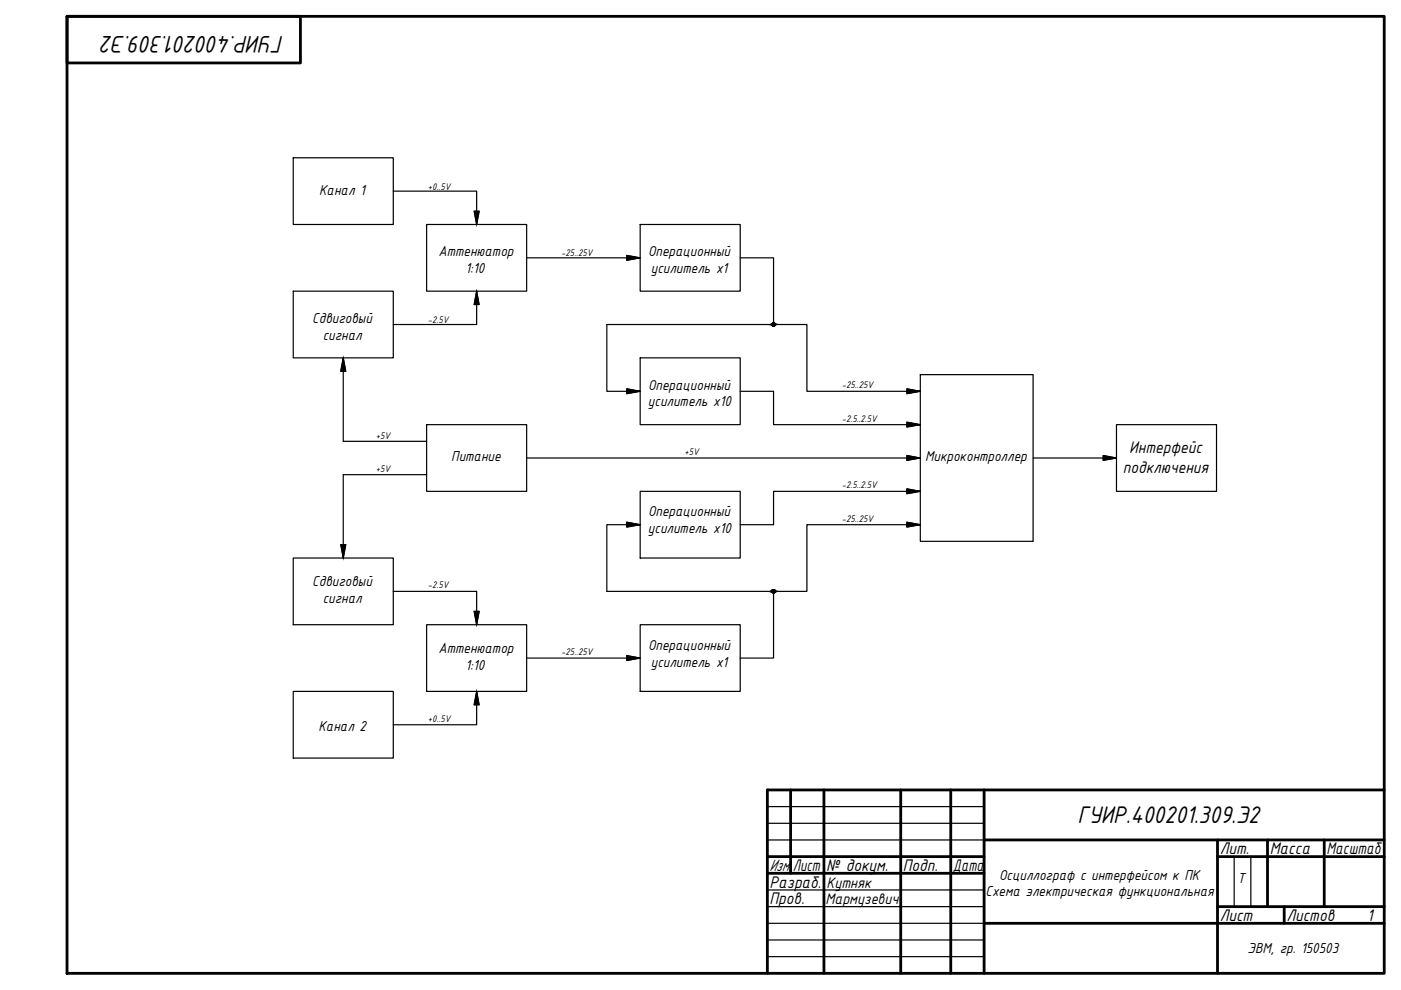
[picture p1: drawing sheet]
<svg xmlns="http://www.w3.org/2000/svg" width="297mm" height="210mm" viewBox="0 0 297 210" stroke-linecap="round" stroke-linejoin="round" font-family="sans-serif">
<!-- layer: 0 -->
<g fill="none" stroke="#000" stroke-width=".59">
<path d="M14.2 3.5h279.3v202.9h-279.3zM14.2 3.5h49.5v9.8h-49.5zM167.6 167.5v17.7M174.7 167.5v38.9M191 167.5v38.9M201.6 167.5v38.9M208.6 167.5v38.9M208.6 178.1h84.9M258.1 178.1v28.3M268.7 178.1v14.1M280.8 178.1v14.1M293.5 167.5h-130.8v38.9"/>
<path d="M162.7 181.6h45.9M162.7 185.2h45.9M208.6 195.8h84.9M258.1 181.6h35.4M258.1 192.2h35.4M272.3 192.2v3.6"/>
</g>
<g fill="none" stroke="#000" stroke-width=".25">
<path d="M62.2 33.5h21.2v14.1h-21.2zM83.4 40.5h17.7v7.1M90.5 47.6h21.2v14.1h-21.2zM100.5 44.8h1.1l-.5 2.8zM111.7 54.7h21.2M132.9 54.2l2.8 .5-2.8 .5zM135.7 47.6h21.2v14.1h-21.2zM156.9 54.7h7.1v13.8M62.2 61.7h21.2v14.2h-21.2zM72.8 75.9l.5 2.8h-1.1zM72.8 75.9v17.7h17.7M101.1 61.7l.5 2.9h-1.1z"/>
<path d="M101.1 61.7v7.1h-17.7M135.7 75.9h21.2v14.1h-21.2zM163.7 68.8h-35v14.2h7M164.4 68.8h6.7v14.2h21.2M195.1 79.4h23.9v35.4h-23.9zM90.5 90h21.2v14.2h-21.2zM111.7 97.1h80.6M132.9 82.4l2.8 .6-2.8 .5zM156.9 83h7.1v7h28.3M192.3 82.4l2.8 .6-2.8 .5zM192.3 89.5l2.8 .5-2.8 .5zM192.3 96.6l2.8 .5-2.8 .5z"/>
<path d="M219 97.1h17.7M233.9 96.6l2.8 .5-2.8 .5zM236.7 90h21.2v14.2h-21.2zM62.2 118.3h21.2v14.2h-21.2zM72.2 115.5h1.1l-.5 2.8zM90.5 100.6h-17.7v17.7M132.9 110.7l2.8 .5-2.8 .6zM135.7 104.2h21.2v14.1h-21.2zM135.7 111.2h-7v14.2h35M192.3 104.2h-28.3v7h-7.1M192.3 111.2h-21.2v14.2h-6.7M192.3 103.6l2.8 .6-2.8 .5z"/>
<path d="M192.3 110.7l2.8 .5-2.8 .6zM83.4 125.4h17.7v7.1M90.5 132.5h21.2v14.1h-21.2zM100.5 129.6h1.1l-.5 2.9zM111.7 139.5h21.2M132.9 139l2.8 .5-2.8 .6zM135.7 132.5h21.2v14.1h-21.2zM164 125.7v13.8h-7.1M62.2 146.6h21.2v14.1h-21.2zM101.1 146.6v7.1h-17.7M101.1 146.6l.5 2.8h-1.1zM162.7 171h45.9"/>
<path d="M162.7 174.6h45.9M162.7 178.1h45.9M258.1 178.1v3.5M162.7 188.7h45.9M162.7 192.2h45.9M162.7 199.3h45.9M162.7 195.8h45.9M261.7 181.6v10.6M265.2 181.6v10.6M162.7 202.8h45.9"/>
<circle cx="164" cy="68.8" r=".35"/>
<circle cx="164" cy="125.4" r=".35"/>
</g>
<g fill="#000" stroke="#000" stroke-width=".21">
<path d="M100.5 44.8h1.1l-.5 2.8zM72.8 75.9l.5 2.8h-1.1zM101.1 61.7l.5 2.9h-1.1zM72.2 115.5h1.1l-.5 2.8zM100.5 129.6h1.1l-.5 2.9zM101.1 146.6l.5 2.8h-1.1z"/>
<path d="M132.9 54.2l2.8 .5h-2.8zM132.9 54.7v.5l2.8-.5z"/>
<path d="M164 68.5h.1zM163.9 68.5h.2z"/>
<path d="M163.9 68.5h.3zM163.9 68.5h.3z"/>
<path d="M163.9 69.2h.2zM163.9 69.2h.1z"/>
<path d="M163.9 68.5h.3zM163.8 68.5h.4z"/>
<path d="M163.9 69.1h.3zM163.9 69.1l.2 .1z"/>
<path d="M163.8 68.5l.5 .1zM163.8 68.5l.5 .1z"/>
<path d="M163.8 69.1h.4zM163.8 69.1h.4z"/>
<path d="M163.8 68.6h.5zM163.8 68.6h.5z"/>
<path d="M163.8 69.1h.5zM163.8 69.1h.4z"/>
<path d="M163.7 68.6l.6 .1zM163.7 68.6l.6 .1z"/>
<path d="M163.7 69h.6zM163.7 69l.6 .1z"/>
<path d="M163.7 68.7h.7zM163.7 68.7h.7z"/>
<path d="M163.7 68.9h.6zM163.7 68.9l.6 .1z"/>
<path d="M163.7 68.7l.7 .1zM163.7 68.7l.7 .1z"/>
<path d="M163.7 68.8l.7 .1zM163.7 68.8l.7 .1z"/>
<path d="M163.7 68.9h.7zM163.7 68.9h.6z"/>
<path d="M132.9 82.4l2.8 .6h-2.8zM132.9 83v.5l2.8-.5z"/>
<path d="M192.3 82.4l2.8 .6h-2.8zM192.3 83v.5l2.8-.5z"/>
<path d="M192.3 89.5l2.8 .5h-2.8zM192.3 90v.5l2.8-.5z"/>
<path d="M192.3 96.6l2.8 .5h-2.8zM192.3 97.1v.5l2.8-.5z"/>
<path d="M233.9 96.6l2.8 .5h-2.8zM233.9 97.1v.5l2.8-.5z"/>
<path d="M132.9 110.7l2.8 .5h-2.8zM132.9 111.2v.6l2.8-.6z"/>
<path d="M192.3 103.6l2.8 .6h-2.8zM192.3 104.2v.5l2.8-.5z"/>
<path d="M192.3 110.7l2.8 .5h-2.8zM192.3 111.2v.6l2.8-.6z"/>
<path d="M132.9 139l2.8 .5h-2.8zM132.9 139.5v.6l2.8-.6z"/>
<path d="M164 125h.1zM163.9 125h.2z"/>
<path d="M163.9 125l.3 .1zM163.9 125.1h.3z"/>
<path d="M163.9 125.7h.2zM163.9 125.7h.1z"/>
<path d="M163.9 125.1h.3zM163.8 125.1h.4z"/>
<path d="M163.9 125.7h.3zM163.9 125.7h.2z"/>
<path d="M163.8 125.1l.5 .1zM163.8 125.1l.5 .1z"/>
<path d="M163.8 125.7h.4zM163.8 125.7h.4z"/>
<path d="M163.8 125.2h.5zM163.7 125.2h.6z"/>
<path d="M163.8 125.6h.5zM163.8 125.6l.4 .1z"/>
<path d="M163.7 125.2l.6 .1zM163.7 125.2l.6 .1z"/>
<path d="M163.7 125.6h.6zM163.7 125.6h.6z"/>
<path d="M163.7 125.3h.7zM163.7 125.3h.7z"/>
<path d="M163.7 125.5h.6zM163.7 125.5l.6 .1z"/>
<path d="M163.7 125.3l.7 .1zM163.7 125.3l.7 .1z"/>
<path d="M163.7 125.4h.7zM163.7 125.4h.7z"/>
<path d="M163.7 125.4h.7zM163.7 125.4l.6 .1z"/>
</g>
<g font-size="5.5">
<text x="60.2" y="7.7" transform="rotate(180 60.2 7.7)">ГУИР.400201.309.Э2</text>
<text x="228.5" y="174.6">ГУИР.400201.309.Э2</text>
</g>
<g font-size="3.8">
<text x="238.1" y="100.2">подключения</text>
<text x="239.4" y="96.1">Интерфейс</text>
<text x="163.2" y="184.7">Изм.</text>
<text x="168.1" y="184.7">Лист</text>
<text x="175.2" y="184.7">№ докум.</text>
<text x="191.4" y="184.7">Подп.</text>
<text x="202" y="184.7">Дата</text>
<text x="258.6" y="181.1">Лит.</text>
<text x="269.2" y="181.1">Масса</text>
<text x="281.2" y="181.1">Масштаб</text>
<text x="163.2" y="188.2">Разраб.</text>
<text x="163.2" y="191.7">Пров.</text>
<text x="258.6" y="195.3">Лист</text>
<text x="272.8" y="195.3">Листов</text>
<text x="289.9" y="195.3">1</text>
</g>
<g font-size="3.5">
<text x="175" y="191.7">Мармузевич</text>
<text x="175.2" y="188.3">Кутняк</text>
</g>
<g font-size="3.3">
<text x="67.7" y="41.2">Канал 1</text>
<text x="92.9" y="54.4">Аттенюатор</text>
<text x="98.7" y="57.9">1:10</text>
<text x="137.4" y="54.4">Операционный</text>
<text x="138" y="57.9">усилитель x1</text>
<text x="66.2" y="68.5">Сдвиговый</text>
<text x="68.4" y="72">сигнал</text>
<text x="137.4" y="82.6">Операционный</text>
<text x="137.4" y="86.2">усилитель x10</text>
<text x="95.7" y="97.8">Питание</text>
<text x="196.2" y="97.7">Микроконтроллер</text>
<text x="137.4" y="113">усилитель x10</text>
<text x="137.4" y="109.5">Операционный</text>
<text x="66.2" y="124.3">Сдвиговый</text>
<text x="68.4" y="127.9">сигнал</text>
<text x="137.4" y="137.8">Операционный</text>
<text x="92.9" y="138.4">Аттенюатор</text>
<text x="98.7" y="142">1:10</text>
<text x="138" y="141.3">усилитель x1</text>
<text x="67.5" y="155.1">Канал 2</text>
<text x="208.9" y="190">Схема электрическая функциональная</text>
<text x="211.8" y="186.5">Осциллограф с интерфейсом к ПК</text>
<text x="262.4" y="187.3">Т</text>
<text x="264.5" y="202.1">ЭВМ, гр. 150503</text>
</g>
<g font-size="2.2">
<text x="90.7" y="40.2">+0..5V</text>
<text x="119" y="54.3">-25..25V</text>
<text x="90.7" y="68.5">-2.5V</text>
<text x="178.5" y="82.3">-25..25V</text>
<text x="178.5" y="89.4">-2.5..2.5V</text>
<text x="79.7" y="93.1">+5V</text>
<text x="79.7" y="100.1">+5V</text>
<text x="145.1" y="96.5">+5V</text>
<text x="178.5" y="103.6">-2.5..2.5V</text>
<text x="178.5" y="110.6">-25..25V</text>
<text x="90.7" y="124.8">-2.5V</text>
<text x="119" y="138.9">-25..25V</text>
<text x="90.7" y="153">+0..5V</text>
</g>
</svg>
